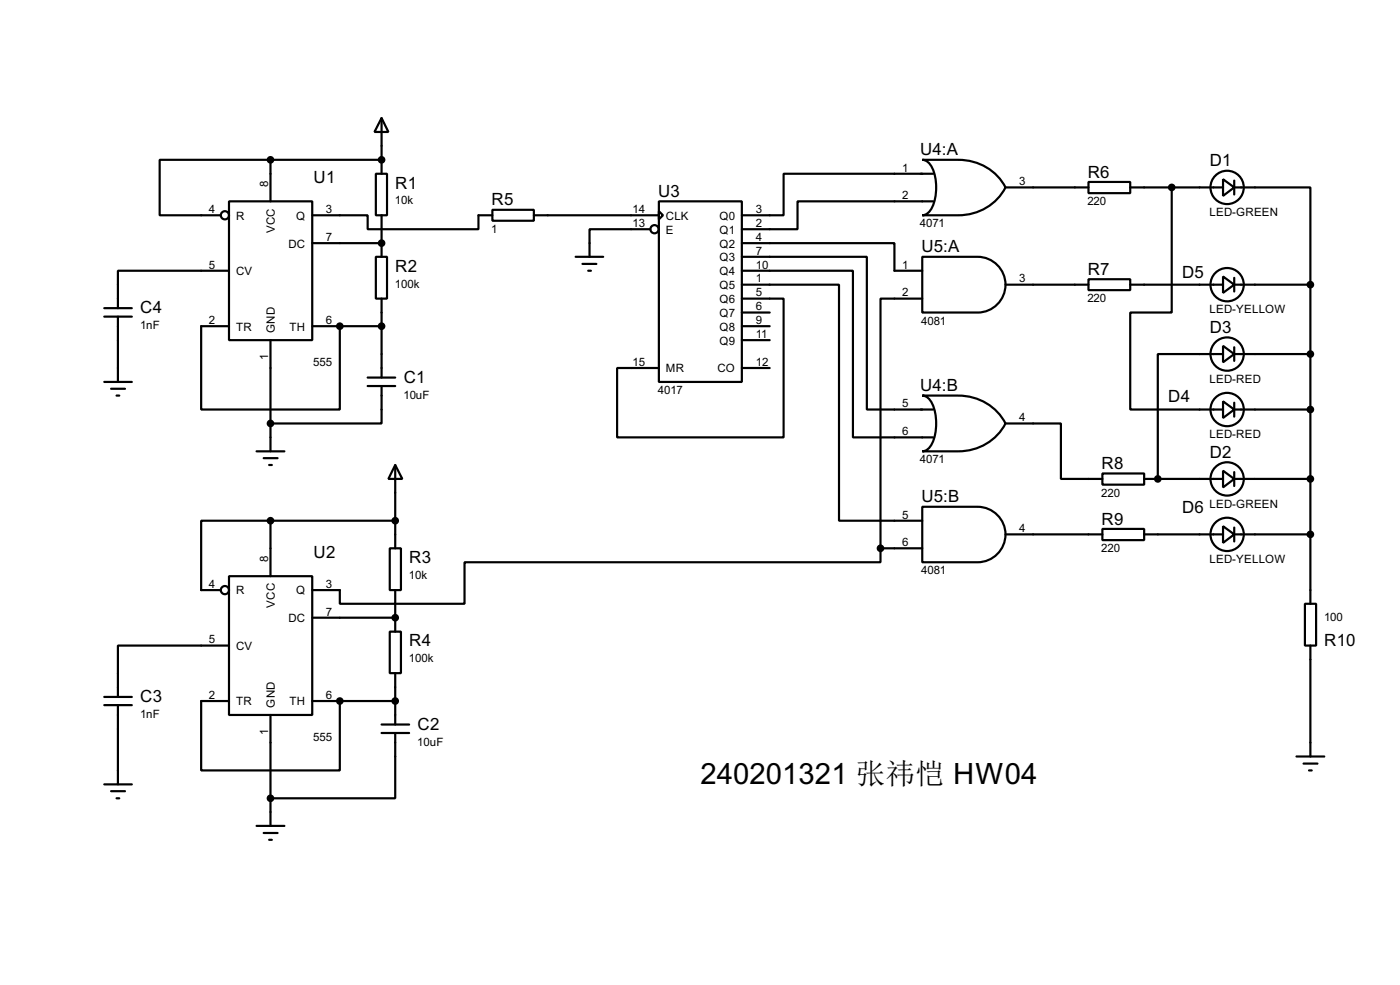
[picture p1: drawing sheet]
<svg xmlns="http://www.w3.org/2000/svg" width="256mm" height="180mm" viewBox="0 0 256 180" stroke-linecap="round" stroke-linejoin="round" font-family="sans-serif">
<g fill="none" stroke="#000" stroke-width=".4">
<path d="M42 36.9h15.2v25.4h-15.2zM49.6 29.3h-20.3v10.1h11.1M49.6 29.3v7.6M49.6 29.3h20.3M57.2 39.4h10.2v2.6h20.3v-2.6h2.5M68.9 31.8h2v7.6h-2zM69.9 21.6l1.3 2.6h-2.6zM69.9 21.6v10.2M69.9 39.4v7.6M90.2 38.4h7.6v2h-7.6zM97.8 39.4h22.9M120.7 36.9h15.2v33h-15.2z"/>
<path d="M120.7 38.7l.8 .7-.8 .8zM169 29.3h6.6a9.6 9.6 0 0 1 8.6 5 9.6 9.6 0 0 1-8.6 5.1h-6.6a2.22 2.22 0 0 0 1.8-1.5 9 9 0 0 0-.4-7.8l-.9-.7zM171 31.8h-27.4v7.6h-7.7M171 36.9h-24.9v5.1h-10.2M184.2 34.3h15.2M199.4 33.3h7.7v2.1h-7.7zM207.1 34.3h17M214.7 34.3v22.9h-7.6v17.8h17M224.1 32.8l2 1.5-2 1.6zM226.1 34.3h14v17.8M226.1 33.1v2.5M19.1 58h5.1"/>
<path d="M19.1 56.4h5.1M21.6 58v11.9M42 59.7h-5.1v15.3h25.4v-15.3M42 49.6h-20.4v6.8M57.2 44.5h12.7M57.2 59.7h12.7M68.9 47h2v7.7h-2zM69.9 54.7v14.4M105.5 47h5M106.7 48.3h2.6M107.8 49.6h.5M119.2 42h-11.2v5"/>
<path d="M135.9 54.7h7.7v25.4h-30.5v-12.7h7.6M135.9 47h22.9v28h12.2M135.9 49.6h20.4v30.5h14.7M135.9 44.5h28v5.1h5.1M135.9 52.1h17.8v43.2h15.3M135.9 59.7h5.1M135.9 57.2h5.1M169 47h10.1a5.1 5.1 0 0 1 5.1 5.1 5.1 5.1 0 0 1-5.1 5.1h-10.1zM169 54.7h-7.7v45.7M184.2 52.1h15.2M199.4 51.1h7.7v2h-7.7zM207.1 52.1h17"/>
<path d="M224.1 50.6l2 1.5-2 1.5zM226.1 52.1h14M226.1 50.9v2.5M240.1 52.1v58.4M19.1 69.9h5.1M20.4 71.2h2.5M21.4 72.4h.5M49.6 62.3v20.3M67.4 70.7h5M67.4 69.1h5M69.9 70.7v6.8h-20.3M135.9 67.4h5.1"/>
<path d="M135.9 62.3h5.1M169 72.4h6.6a9.6 9.6 0 0 1 8.6 5.1 9.6 9.6 0 0 1-8.6 5.1h-6.6a2.22 2.22 0 0 0 1.8-1.5 9.1 9.1 0 0 0-.4-7.8l-.9-.8zM184.2 77.5h10.2v10.2h7.6M224.1 63.3l2 1.5-2 1.5zM224.1 73.5l2 1.5-2 1.5zM224.1 64.8h-12v22.9M226.1 64.8h14M226.1 75h14M226.1 63.6v2.5M226.1 73.7v2.6M47 82.6h5.1M48.3 83.9h2.6"/>
<path d="M49.3 85.1h.5M49.6 95.3h-12.7v12.7h3.5M49.6 95.3v10.2M49.6 95.3h22.8M72.4 85.1l1.3 2.6h-2.5zM72.4 85.1v15.3M169 92.8h10.1a5.1 5.1 0 0 1 5.1 5 5.1 5.1 0 0 1-5.1 5.1h-10.1zM184.2 97.8h17.8M202 86.7h7.6v2h-7.6zM202 96.8h7.6v2.1h-7.6zM209.6 97.8h14.5M209.6 87.7h14.5"/>
<path d="M224.1 86.2l2 1.5-2 1.5zM224.1 96.3l2 1.5-2 1.6zM226.1 97.8h14M226.1 87.7h14M226.1 86.4v2.6M226.1 96.6v2.5M42 105.5h15.2v25.4h-15.2zM42 118.2h-20.4v9.4M57.2 113.1h15.2M71.4 100.4h2.1v7.6h-2.1zM71.4 115.6h2.1v7.6h-2.1zM72.4 108v7.6"/>
<path d="M161.3 100.4v2.5h-76.2v7.6h-22.8v-2.5h-5.1M161.3 100.4h7.7M239.1 110.5h2v7.7h-2zM240.1 118.2v20.3M19.1 129.1h5.1M19.1 127.6h5.1M21.6 129.1v14.5M42 128.3h-5.1v12.7h25.4v-12.7M49.6 130.9v20.3M57.2 128.3h15.2M69.9 134.2h5.1M69.9 132.6h5.1"/>
<path d="M72.4 134.2v11.9h-22.8M72.4 123.2v9.4M237.5 138.5h5.1M238.8 139.8h2.6M19.1 143.6h5.1M20.4 144.8h2.5M21.4 146.1h.5M47 151.2h5.1M48.3 152.5h2.6M49.3 153.7h.5M239.8 141h.5"/>
<circle cx="41.2" cy="39.4" r=".75"/>
<circle cx="224.8" cy="34.3" r="3.1"/>
<circle cx="119.9" cy="42" r=".75"/>
<circle cx="224.8" cy="52.1" r="3.1"/>
<circle cx="224.8" cy="64.8" r="3.1"/>
<circle cx="224.8" cy="75" r="3.1"/>
<circle cx="224.8" cy="87.7" r="3.1"/>
<circle cx="224.8" cy="97.8" r="3.1"/>
<circle cx="41.2" cy="108" r=".75"/>
</g>
<g fill="#000">
<circle cx="69.9" cy="29.3" r=".2"/>
<circle cx="62.3" cy="59.7" r=".2"/>
<circle cx="69.9" cy="44.5" r=".2"/>
<circle cx="212.1" cy="87.7" r=".2"/>
<circle cx="72.4" cy="113.1" r=".2"/>
<circle cx="62.3" cy="128.3" r=".2"/>
<circle cx="72.4" cy="128.3" r=".2"/>
</g>
<g fill="#000" stroke="#000" stroke-width=".4">
<circle cx="49.5" cy="29.3" r=".5"/>
<circle cx="69.9" cy="29.3" r=".5"/>
<circle cx="214.6" cy="34.3" r=".5"/>
<circle cx="62.2" cy="59.7" r=".5"/>
<circle cx="69.9" cy="59.7" r=".5"/>
<circle cx="69.9" cy="44.5" r=".5"/>
<circle cx="240" cy="52.1" r=".5"/>
<circle cx="49.5" cy="77.5" r=".5"/>
<circle cx="240" cy="64.8" r=".5"/>
<circle cx="240" cy="75" r=".5"/>
<circle cx="49.5" cy="95.3" r=".5"/>
<circle cx="72.4" cy="95.3" r=".5"/>
<circle cx="212.1" cy="87.7" r=".5"/>
<circle cx="240" cy="97.8" r=".5"/>
<circle cx="240" cy="87.7" r=".5"/>
<circle cx="72.4" cy="113.1" r=".5"/>
<circle cx="161.3" cy="100.4" r=".5"/>
<circle cx="62.2" cy="128.3" r=".5"/>
<circle cx="72.4" cy="128.3" r=".5"/>
<circle cx="49.5" cy="146.1" r=".5"/>
</g>
<text font-size="6" x="128.3" y="143.4">240201321 张祎恺 HW04</text>
<g font-size="3.5">
<text x="168.6" y="28.5">U4:A</text>
<text x="57.5" y="33.5">U1</text>
<text x="72.4" y="34.5">R1</text>
<text x="199.3" y="32.5">R6</text>
<text x="221.6" y="30.5">D1</text>
<text x="90.1" y="37.6">R5</text>
<text x="120.6" y="36">U3</text>
<text x="168.8" y="46.2">U5:A</text>
<text x="72.4" y="49.7">R2</text>
<text x="199.3" y="50.3">R7</text>
<text x="216.6" y="50.8">D5</text>
<text x="25.7" y="57.4">C4</text>
<text x="221.6" y="61">D3</text>
<text x="74" y="70.1">C1</text>
<text x="168.6" y="71.6">U4:B</text>
<text x="214" y="73.7">D4</text>
<text x="221.6" y="83.8">D2</text>
<text x="201.8" y="85.9">R8</text>
<text x="168.8" y="92">U5:B</text>
<text x="216.6" y="94">D6</text>
<text x="201.8" y="96">R9</text>
<text x="57.5" y="102.1">U2</text>
<text x="75" y="103.1">R3</text>
<text x="75" y="118.3">R4</text>
<text x="242.6" y="118.3">R10</text>
<text x="25.7" y="128.5">C3</text>
<text x="76.5" y="133.6">C2</text>
</g>
<g font-size="2.4">
<text x="49.2" y="34.3" transform="rotate(-90 49.2 34.3)">8</text>
<text x="165.3" y="31.4">1</text>
<text x="186.7" y="33.9">3</text>
<text x="38.3" y="39">4</text>
<text x="43.2" y="40.2">R</text>
<text x="54.2" y="40.2">Q</text>
<text x="59.7" y="39">3</text>
<text x="72.4" y="37.4">10k</text>
<text x="115.9" y="39">14</text>
<text x="115.9" y="41.6">13</text>
<text x="122" y="40.2">CLK</text>
<text x="131.8" y="40.2">Q0</text>
<text x="138.5" y="39">3</text>
<text x="138.5" y="41.6">2</text>
<text x="165.3" y="36.5">2</text>
<text x="168.5" y="41.6">4071</text>
<text x="199.2" y="37.6">220</text>
<text x="221.6" y="39.5">LED-GREEN</text>
<text x="50.4" y="42.7" transform="rotate(-90 50.4 42.7)">VCC</text>
<text x="52.8" y="45.3">DC</text>
<text x="59.7" y="44.1">7</text>
<text x="90" y="42.6">1</text>
<text x="122" y="42.7">E</text>
<text x="131.8" y="42.7">Q1</text>
<text x="131.8" y="45.3">Q2</text>
<text x="131.8" y="47.8">Q3</text>
<text x="138.5" y="44.1">4</text>
<text x="138.5" y="46.6">7</text>
<text x="38.3" y="49.2">5</text>
<text x="43.2" y="50.4">CV</text>
<text x="72.4" y="52.6">100k</text>
<text x="131.8" y="50.4">Q4</text>
<text x="131.8" y="52.9">Q5</text>
<text x="138.5" y="49.2">10</text>
<text x="138.5" y="51.7">1</text>
<text x="165.3" y="49.2">1</text>
<text x="186.7" y="51.7">3</text>
<text x="38.3" y="59.3">2</text>
<text x="59.7" y="59.3">6</text>
<text x="131.8" y="55.4">Q6</text>
<text x="131.8" y="58">Q7</text>
<text x="138.5" y="54.3">5</text>
<text x="138.5" y="56.8">6</text>
<text x="138.5" y="59.3">9</text>
<text x="165.3" y="54.3">2</text>
<text x="168.8" y="59.4">4081</text>
<text x="199.2" y="55.3">220</text>
<text x="221.6" y="57.4">LED-YELLOW</text>
<text x="25.7" y="60.3">1nF</text>
<text x="43.2" y="60.5">TR</text>
<text x="49.1" y="66" transform="rotate(-90 49.1 66)">1</text>
<text x="50.4" y="61" transform="rotate(-90 50.4 61)">GND</text>
<text x="53" y="60.5">TH</text>
<text x="131.8" y="60.5">Q8</text>
<text x="131.8" y="63.1">Q9</text>
<text x="138.5" y="61.9">11</text>
<text x="57.4" y="67">555</text>
<text x="115.9" y="67">15</text>
<text x="122" y="68.1">MR</text>
<text x="131.4" y="68.1">CO</text>
<text x="138.5" y="67">12</text>
<text x="221.6" y="70.1">LED-RED</text>
<text x="73.9" y="73">10uF</text>
<text x="120.5" y="72.1">4017</text>
<text x="165.3" y="74.6">5</text>
<text x="186.7" y="77.1">4</text>
<text x="165.3" y="79.7">6</text>
<text x="221.6" y="80.2">LED-RED</text>
<text x="168.5" y="84.8">4071</text>
<text x="165.3" y="94.9">5</text>
<text x="201.8" y="90.9">220</text>
<text x="221.6" y="92.9">LED-GREEN</text>
<text x="165.3" y="100">6</text>
<text x="186.7" y="97.4">4</text>
<text x="201.8" y="101.1">220</text>
<text x="38.3" y="107.6">4</text>
<text x="49.2" y="102.9" transform="rotate(-90 49.2 102.9)">8</text>
<text x="59.7" y="107.6">3</text>
<text x="74.9" y="106">10k</text>
<text x="168.8" y="105.1">4081</text>
<text x="221.6" y="103.1">LED-YELLOW</text>
<text x="43.2" y="108.8">R</text>
<text x="50.4" y="111.2" transform="rotate(-90 50.4 111.2)">VCC</text>
<text x="52.8" y="113.9">DC</text>
<text x="54.2" y="108.8">Q</text>
<text x="59.7" y="112.7">7</text>
<text x="242.6" y="113.6">100</text>
<text x="38.3" y="117.8">5</text>
<text x="43.2" y="119">CV</text>
<text x="74.9" y="121.2">100k</text>
<text x="25.7" y="131.4">1nF</text>
<text x="38.3" y="127.9">2</text>
<text x="43.2" y="129.1">TR</text>
<text x="50.4" y="129.5" transform="rotate(-90 50.4 129.5)">GND</text>
<text x="53" y="129.1">TH</text>
<text x="59.7" y="127.9">6</text>
<text x="49.1" y="134.6" transform="rotate(-90 49.1 134.6)">1</text>
<text x="57.4" y="135.6">555</text>
<text x="76.5" y="136.5">10uF</text>
</g>
</svg>
